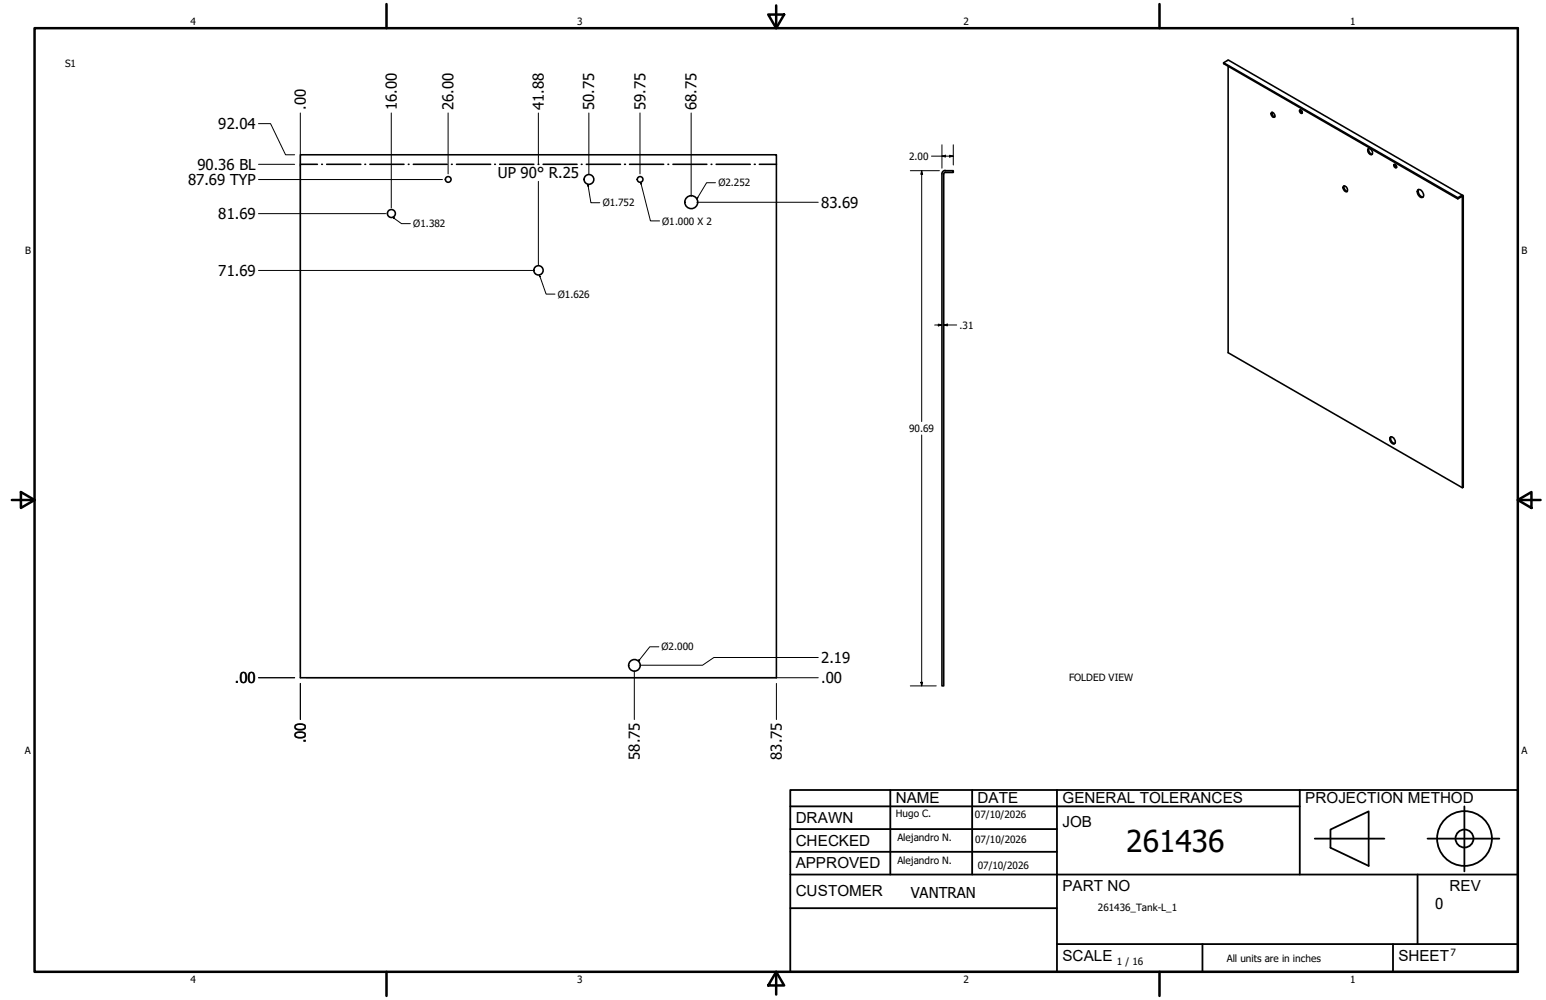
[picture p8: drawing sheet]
<svg xmlns="http://www.w3.org/2000/svg" width="432mm" height="279mm" viewBox="0 0 432 279" stroke-linecap="round" stroke-linejoin="round" font-family="sans-serif">
<!-- layer: GIGA_BendUp -->
<g fill="none" stroke="#000" stroke-width=".44">
<path d="M83.9 45.9h4.7M89.9 45.9h.1M91.2 45.9h9.6M101.9 45.9h.2M103.3 45.9h9.5M114 45.9h.2M115.4 45.9h9.5M126.1 45.9h.2M127.5 45.9h9.5M138.2 45.9h.2M139.6 45.9h9.5M150.3 45.9h.2"/>
<path d="M151.7 45.9h9.5M162.4 45.9h.2M163.8 45.9h9.5M174.4 45.9h.3M175.8 45.9h9.6M186.6 45.9h.2M188 45.9h9.4M198.6 45.9h.2M200 45.9h9.5M210.7 45.9h.2M212.1 45.9h4.8"/>
</g>
<!-- layer: Visible (ANSI) -->
<g fill="none" stroke="#000" stroke-width=".44">
<path d="M341.8 17.5l65.4 37.7M343 18.5v80.1l65.4 37.7 .3-.2-.1-81.5-.2-.1-1.2 .7v.4l1.2-.7v81.4M355.2 31.4a.84 .84 0 0 1 .7 .5 .84 .84 0 0 1 0 .9 .93 .93 0 0 1-.7-1.4zM355.3 31.4a1.11 1.11 0 0 0 .7 1.2M363.1 30.7a.57 .57 0 0 1 .6 .3 .57 .57 0 0 1-.2 .7l-.5-.4zM363.2 30.7l.1 .5 .4 .4M83.9 43.2h133v146.2h-133zM263.1 48.6v143h.5v-143M264 47.7h2.3v.5h-2.3M264 48.1l-.4 .4M264 47.6a.92 .92 0 0 0-.9 .9M375.2 52.1a.93 .93 0 0 1 1 .3 .93 .93 0 0 1 .1 1.1 1 1 0 0 1-1.1-1.4z"/>
<path d="M375.4 51.9a1.32 1.32 0 0 0 .9 1.6M382.1 41.5a1.05 1.05 0 0 1 1 .6 1.05 1.05 0 0 1 0 1.1 1.18 1.18 0 0 1-1-1.7zM382.3 41.5a1.24 1.24 0 0 0 1 1.6M389.4 45.9a.57 .57 0 0 1 .6 .3 .57 .57 0 0 1-.2 .7l-.4-.4zM389.6 45.9l.1 .6 .4 .2M396 53.1a1.31 1.31 0 0 1 1.3 .5 1.31 1.31 0 0 1 0 1.5 1.5 1.5 0 0 1-1.4-1.9zM396.2 53a1.59 1.59 0 0 0 1.2 2.1M408.6 54.6l-65.4-37.8-1.4 .7v.3l65.4 37.8M388.2 122.3a.85 .85 0 0 1 .9-.1 .85 .85 0 0 1 .5 .7 .66 .66 0 0 1-.1 1.1 .66 .66 0 0 1-1-.4l-.3-.7zM388.5 122a1.45 1.45 0 0 0 1.1 1.9"/>
<circle cx="109.3" cy="59.7" r="1.11"/>
<circle cx="125.2" cy="50.1" r=".79"/>
<circle cx="164.5" cy="50.1" r="1.37"/>
<circle cx="178.8" cy="50.1" r=".79"/>
<circle cx="193.1" cy="56.5" r="1.81"/>
<circle cx="150.4" cy="75.5" r="1.3"/>
<circle cx="177.2" cy="185.9" r="1.62"/>
</g>
<!-- layer: Borde (ANSI) -->
<g fill="none" stroke="#000" stroke-width=".7">
<path d="M9.7 7.9h414.2v263.6h-414.2zM107.9 1.1v6.8M214.6 4.1h4.4l-2.2 3.8zM216.8 1.5v6.4M323.8 1.1v6.8M3.3 139.7h6.4M5.8 137.5l3.9 2.2-3.9 2.2zM423.9 139.7l3.8-2.2v4.4zM423.9 139.7h6.4M107.9 271.5v6.8M216.8 271.5l2.2 3.8h-4.4zM216.8 271.5v6.4"/>
<path d="M323.8 271.5v6.8"/>
</g>
<!-- layer: Title (ANSI)-1 -->
<g fill="none" stroke="#000" stroke-width=".51">
<path d="M220.7 220.7h203.2v50.8h-203.2zM220.7 225.3h142.3M220.7 231.6h74.5M220.7 238h74.5M248.7 220.7v23.6M271.5 220.7v23.6M295.2 220.7v50.8M363 220.7v23.6M367.2 234.3h19.5M371.6 231.8l10.7-5.1v15.2l-10.7-5zM398.7 234.3h20.1M409 225.3v18.2"/>
<path d="M220.7 244.3h203.2M220.7 253.7h74.5M395.9 244.3v19.5M295.2 263.8h128.7M335.9 263.8v7.7M389.1 263.8v7.7"/>
<circle cx="409" cy="234.3" r="7.7"/>
<circle cx="409" cy="234.3" r="2.51"/>
</g>
<!-- layer: Cota (ANSI) -->
<g fill="none" stroke="#000" stroke-width=".28">
<path d="M72.2 34.5h3.4l4.2 8.7h2.5M83.9 31.6v156.2M109.3 31.6v26.5M125.2 31.6v17M150.4 31.6v14.3M164.5 31.6v17M178.8 31.6v17M193 31.6v23.3M72.2 59.7h35.5M72.2 50.2h51.4M72.2 45.9h10.1M150.4 50.7v23.3"/>
<path d="M194.6 56.5h33.9M254.3 47.7h8.1M257.4 47.7l.3 1h-.5zM257.4 47.7v70.1M260.2 43.6h6.1M263.1 43.6l1-.2v.5zM263.1 40.4v6.6M265.2 43.4l1.1 .2-1.1 .3zM266.3 40.4v5.7M72.2 75.6h76.6M261 90.8h2.1M262.1 90.6l1 .2-1 .3z"/>
<path d="M263.6 90.8l1-.2v.5zM263.6 90.8h3.6M257.4 121.5v70.1M72.2 189.4h10.1M83.9 190.9v10.1M85.5 189.4h143M177.2 187.5v13.5M216.9 190.9v10.1M228.5 183.7h-29.1l-3.2 2.2h-17.4M254.3 191.6h7.2M257.2 190.6h.5l-.3 1z"/>
</g>
<path d="M164.2 51.5l.2 .5h-.3zM164.2 51.5l.8 5.1h2.5M178.9 50.9l.3 .5h-.3zM178.9 50.9l2.8 10.8h2.5M194.8 55.1l.1 .1-.3 .4zM199.8 51.1h-2.4l-2.8 4.5M109.7 60.7l.5 .2-.2 .2zM109.7 60.7l2.4 1.8h2.5M150.6 76.8l.3 .5h-.2zM150.6 76.8l1.9 5.4h2.5M178.5 184.3l.2 .2-.4 .3zM184 180.7h-2.5l-3.2 4.1" fill="none" stroke="#000" stroke-width=".28"/>
<path d="M164.2 51.5l.2 .5h-.3zM178.9 50.9l.3 .5h-.3zM194.8 55.1l.1 .1-.3 .4zM109.7 60.7l.5 .2-.2 .2zM150.6 76.8l.3 .5h-.2zM178.5 184.3l.2 .2-.4 .3z" fill="#000"/>
<!-- layer: Cota (ANSI) -->
<path d="M257.4 47.7l.3 1h-.5zM263.1 43.6l1-.2v.5zM265.2 43.4l1.1 .2-1.1 .3zM262.1 90.6l1 .2-1 .3zM263.6 90.8l1-.2v.5zM257.2 190.6h.5l-.3 1z" fill="#000"/>
<text font-size="8.4" x="314.6" y="238.1">261436</text>
<g font-size="4.3">
<text x="250.2" y="224.2">NAME</text>
<text x="273" y="224.2">DATE</text>
<text x="296.7" y="224.3">GENERAL TOLERANCES</text>
<text x="364.6" y="224.3">PROJECTION METHOD</text>
<text x="222.2" y="229.9">DRAWN</text>
<text x="296.7" y="230.9">JOB</text>
<text x="222.2" y="236.3">CHECKED</text>
<text x="222.2" y="242.6">APPROVED</text>
<text x="222.2" y="250.3">CUSTOMER</text>
<text x="296.7" y="249">PART NO</text>
<text x="404.8" y="248.9">REV</text>
<text x="296.7" y="268.4">SCALE</text>
<text x="390.6" y="268.4">SHEET</text>
</g>
<g font-size="4.2">
<text x="85.4" y="30.7" transform="rotate(-90 85.4 30.7)">.00</text>
<text x="110.8" y="30.7" transform="rotate(-90 110.8 30.7)">16.00</text>
<text x="126.7" y="30.7" transform="rotate(-90 126.7 30.7)">26.00</text>
<text x="151.9" y="30.7" transform="rotate(-90 151.9 30.7)">41.88</text>
<text x="166" y="30.7" transform="rotate(-90 166 30.7)">50.75</text>
<text x="180.3" y="30.7" transform="rotate(-90 180.3 30.7)">59.75</text>
<text x="194.6" y="30.7" transform="rotate(-90 194.6 30.7)">68.75</text>
<text x="61" y="36.1">92.04</text>
<text x="55.1" y="47.4">90.36 BL</text>
<text x="52.5" y="51.7">87.69 TYP</text>
<text x="139.1" y="49.8">UP 90° R.25</text>
<text x="229.4" y="58">83.69</text>
<text x="61" y="61.2">81.69</text>
<text x="61" y="77.1">71.69</text>
<text x="229.4" y="185.2">2.19</text>
<text x="65.6" y="190.9">.00</text>
<text x="229.4" y="190.9">.00</text>
<text x="85.4" y="207.7" transform="rotate(-90 85.4 207.7)">.00</text>
<text x="178.7" y="212.3" transform="rotate(-90 178.7 212.3)">58.75</text>
<text x="218.4" y="212.3" transform="rotate(-90 218.4 212.3)">83.75</text>
<text x="254.4" y="250.8">VANTRAN</text>
<text x="400.9" y="254">0</text>
</g>
<g font-size="2.8">
<text x="53.2" y="6.9">4</text>
<text x="161.2" y="6.9">3</text>
<text x="269.1" y="6.9">2</text>
<text x="377.1" y="6.9">1</text>
<text x="18.2" y="18.7">S1</text>
<text x="253.9" y="44.6">2.00</text>
<text x="200.7" y="52.1">Ø2.252</text>
<text x="168.3" y="57.6">Ø1.752</text>
<text x="115.4" y="63.5">Ø1.382</text>
<text x="185" y="62.7">Ø1.000 X 2</text>
<text x="7" y="70.9">B</text>
<text x="424.9" y="70.9">B</text>
<text x="155.8" y="83.2">Ø1.626</text>
<text x="268" y="91.8">.31</text>
<text x="253.9" y="120.7">90.69</text>
<text x="184.8" y="181.7">Ø2.000</text>
<text x="298.6" y="190.2">FOLDED VIEW</text>
<text x="6.9" y="210.6">A</text>
<text x="424.9" y="210.6">A</text>
<text x="250.2" y="228.3">Hugo C.</text>
<text x="272.3" y="228.4">07/10/2026</text>
<text x="250.6" y="234.9">Alejandro N.</text>
<text x="272.4" y="235.6">07/10/2026</text>
<text x="250.6" y="241.5">Alejandro N.</text>
<text x="273.1" y="242.8">07/10/2026</text>
<text x="306.6" y="254.5">261436_Tank-L_1</text>
<text x="312" y="269.7">1 / 16</text>
<text x="342.6" y="268.7">All units are in inches</text>
<text x="405.1" y="267.1">7</text>
<text x="53.2" y="274.6">4</text>
<text x="161.2" y="274.6">3</text>
<text x="269.1" y="274.6">2</text>
<text x="377.1" y="274.6">1</text>
</g>
</svg>
